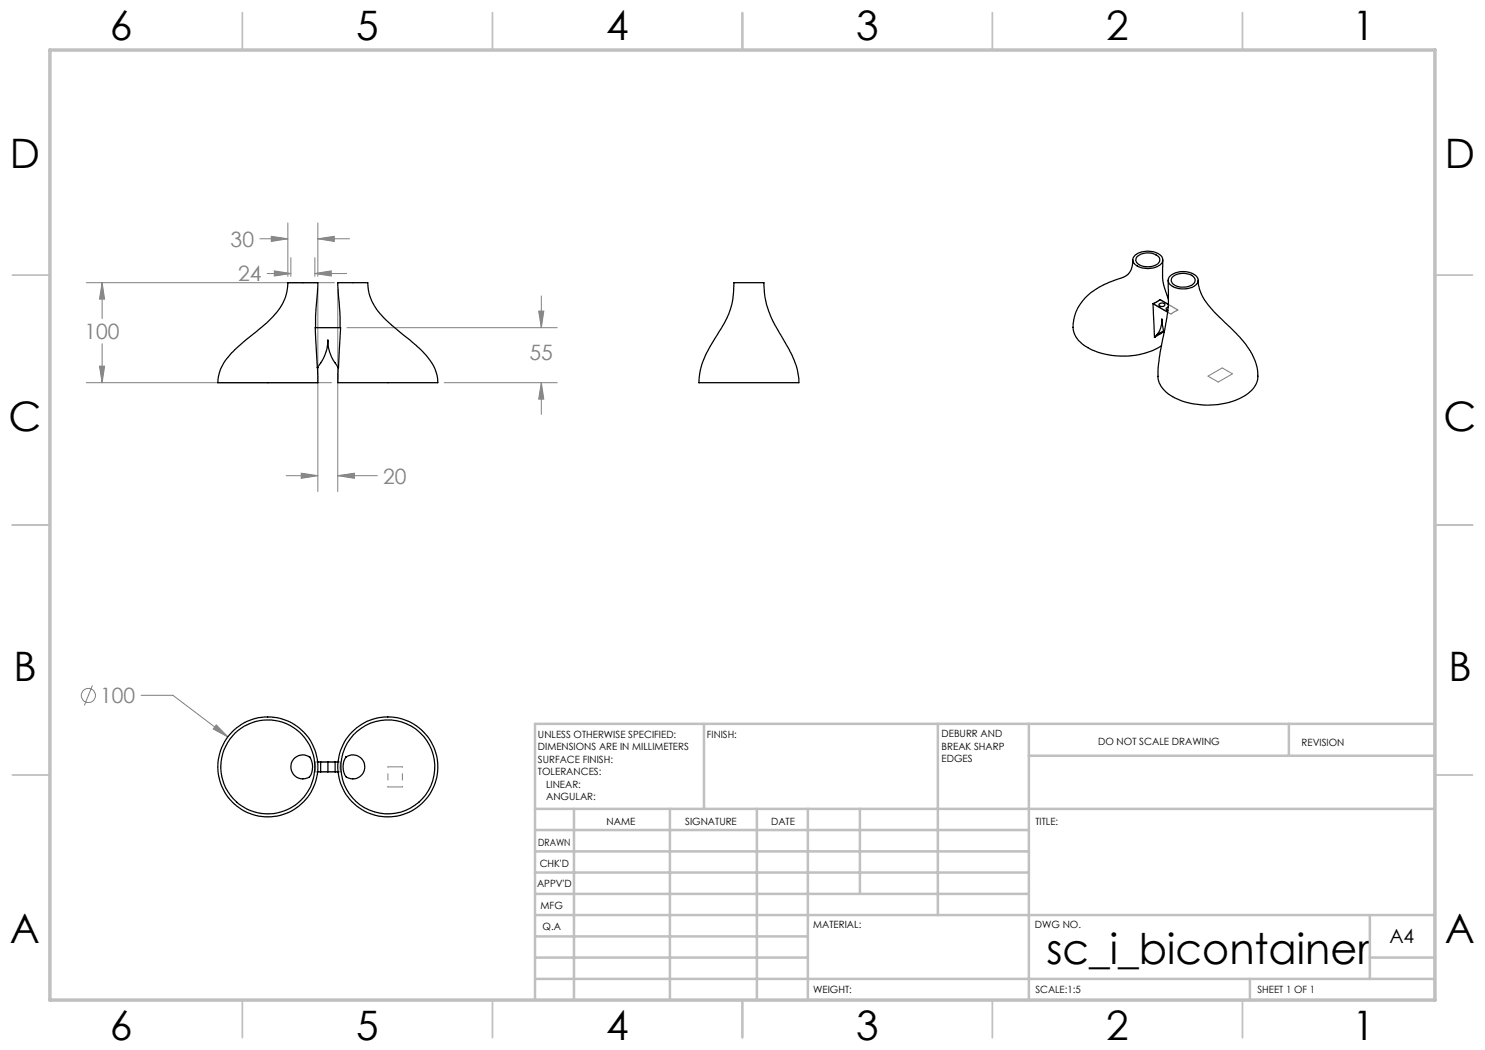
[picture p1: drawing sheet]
<svg xmlns="http://www.w3.org/2000/svg" width="297mm" height="210mm" viewBox="0 0 297 210" stroke-linecap="round" stroke-linejoin="round" font-family="sans-serif">
<g fill="none" stroke="#808080" stroke-width=".2">
<path d="M17.3 56.5h49.6M20.4 56.5l.5 3.3h-1zM20.4 56.5v7.2M52 47.8h5.6M53.4 54.7h4.8M54.3 47.3l3.3 .5-3.3 .5zM54.9 54.2l3.3 .5-3.3 .5zM57.6 44.6v10.7M58.2 51.5v3.8M63 54.7l3.3-.5v1zM63 51.5v3.8M63 54.7h6.3"/>
<path d="M63.6 47.8l3.3-.5v1zM63.6 44.6v10.7M63.6 57.8v40.5M63.6 47.8h6.3M67.6 57.8v40.5M108.3 59.2v6.3M17.3 76.5h49M19.9 73.2h1l-.5 3.3zM20.4 68.7v7.8M69.4 65.5h42M88.8 76.5h22.6M107.7 62.2h1.1l-.5 3.3z"/>
<path d="M108.3 76.5l.5 3.3h-1.1zM108.3 76.5v6.4M57.2 95.1h6.4M60.3 94.6l3.3 .5-3.3 .6zM67.6 95.1l3.3-.5v1.1zM67.6 95.1h7.9M18.5 137.1l-1.6 4M28.2 139.1h6.4l11 8.3M43.3 145l2.3 2.4-2.9-1.6z"/>
<circle cx="17.7" cy="139.1" r="1.41"/>
</g>
<path d="M230.6 60.7l1.4-.8 3.6 2.1-1.4 .8zM63 152.4h5.1l-.1 1.1 .1 .9h-5.1z" fill="none" stroke="#808080" stroke-width=".25"/>
<g fill="none" stroke="#c0c0c0" stroke-width=".35">
<path d="M48.5 2.5v7.5M98.5 2.5v7.5M148.5 2.5v7.5M198.5 2.5v7.5M248.5 2.5v7.5M2.5 55h7.5M287 55h7.5M2.5 105h7.5M287 105h7.5M2.5 155h7.5M287 155h7.5M48.5 200v7.5"/>
<path d="M98.5 200v7.5M148.5 200v7.5M198.5 200v7.5M248.5 200v7.5"/>
</g>
<g fill="none" stroke="#c0c0c0" stroke-width=".5">
<path d="M140.8 144.8v17M187.6 144.8v38.2M205.8 144.8v55.2M205.8 151.2h81.2M257.8 144.8v6.4M287 144.8h-180v55.2M107 161.8h180M107 178.8h98.8M107 174.5h98.8M107 170.3h98.8M107 166h98.8M114.8 161.8v38.2"/>
<path d="M134 161.8v38.2M151.4 161.8v38.2M161.6 161.8v38.2M172 161.8v17M107 195.8h180M107 191.5h54.6M107 187.3h54.6M107 183h180M250 195.8v4.2M274 191.5h13M274 183v12.8"/>
</g>
<path d="M10 10h277v190h-277z" fill="none" stroke="#c0c0c0" stroke-width=".7"/>
<path d="M241.6 75.2l2 1.2M241.6 75.2l2.8-1.6M243.6 76.4l2.9-1.6M244.4 73.6l2.1 1.2M77.6 153.4h2.9M77.6 157.4h2.9" fill="none" stroke="#808080" stroke-width=".2" stroke-dasharray="15.2 1.3 1.3 1.3"/>
<path d="M77.6 153.4v4M80.5 153.4v4" fill="none" stroke="#808080" stroke-width=".2" stroke-dasharray="15.2 1.3 1.3 1.3" stroke-dashoffset="15.1"/>
<path d="M63 54.7l3.3-.5v1zM54.9 54.2l3.3 .5-3.3 .5zM63.6 47.8l3.3-.5v1zM54.3 47.3l3.3 .5-3.3 .5zM107.7 62.2h1.1l-.5 3.3zM108.3 76.5l.5 3.3h-1.1zM20.4 56.5l.5 3.3h-1zM19.9 73.2h1l-.5 3.3zM60.3 94.6l3.3 .5-3.3 .6zM67.6 95.1l3.3-.5v1.1zM43.3 145l-.6 .8 2.9 1.6z" fill="#808080"/>
<g fill="none" stroke="#000" stroke-width=".25">
<path d="M226.6 52a3.1 3.1 0 0 1-2 3.4l-.7 .3a15.6 15.6 0 0 0-7.4 4.5 7.1 7.1 0 0 0-1.6 6.6 7.6 7.6 0 0 0 5.1 3.8 15.4 15.4 0 0 0 12.3-1.5M227 51a4.3 4.3 0 0 1 5.4 .4 1.4 1.4 0 0 1-1 1.9 4.2 4.2 0 0 1-4.7-.7 1.2 1.2 0 0 1 .3-1.6zM227.4 51.4a3.2 3.2 0 0 1 4.5 .2 1.27 1.27 0 0 1-1.2 1.6 3 3 0 0 1-3.5-.9v-.5zM232.6 52l-.1 1.6a13.3 13.3 0 0 0 1.2 6.3M233.6 56l.1 1.9a43.6 43.6 0 0 1-1.5 11.6l-.5 3.7a5.5 5.5 0 0 0 .7 4.4 11.1 11.1 0 0 0 8.1 3.4 13.3 13.3 0 0 0 9.8-2.9 5.4 5.4 0 0 0 .6-6.1 23.2 23.2 0 0 0-6-7.6 17.6 17.6 0 0 1-4.9-6.4l-.4-2M233.9 55.3a4.1 4.1 0 0 1 5.6 .2 1.49 1.49 0 0 1-1.3 2 4 4 0 0 1-4.4-.9l-.2-.7zM234.5 55.4a3.4 3.4 0 0 1 4.3 .1 1.09 1.09 0 0 1-.8 1.7 2.95 2.95 0 0 1-3.7-.9v-.5zM63 65.5h5.1l-.4 8a8.4 8.4 0 0 1-2.1-5.5 8.8 8.8 0 0 1-2.1 5.5zM63.1 65.5v-3l.5-6h-6a11.2 11.2 0 0 1-4.2 8l-1.5 1.3a34.5 34.5 0 0 0-6.8 6.2l-1 1.9-.4 1.3-.1 1.3h20l-.1-3M63.5 73.5h.1M68 65.5v-3.1l-.4-5.9h5.9a10.8 10.8 0 0 0 4.1 7.8l2.3 2.1a26.1 26.1 0 0 1 6.7 6.6l.4 .7a6.3 6.3 0 0 1 .5 2.8h-19.9v-3M139.8 76.5h19.9a12.4 12.4 0 0 0-1.9-6.6l-.1-.3a42.3 42.3 0 0 1-4.4-8.6l-.3-1.7-.2-2.8h-6a16.6 16.6 0 0 1-3.4 10.5 19 19 0 0 0-3.6 8.9v.6"/>
<path d="M230.6 60.7l1.4-.8 1.6 1M230.6 60.7l.3 6.7M230.6 60.7l2.9 1.7M230.9 67.4h.1M231.4 66.9l-.5 .5M231.8 60.8a.61 .61 0 0 1 .7-.2 .61 .61 0 0 1 .4 .5 .63 .63 0 0 1-.6 .2 .63 .63 0 0 1-.5-.4zM232.7 66.2l-.4 .4-1.4 .8M232.7 66.2l-1.3 .7M232.8 66.5l-.4-2.7a4.4 4.4 0 0 1-1 3.1M233.6 61.4a.32 .32 0 0 0-.4 .3 .32 .32 0 0 0 .4 .4M58.9 151.6a2.44 2.44 0 0 1 3.1-.2h-.1a3.4 3.4 0 0 1-.2 4.1 2.42 2.42 0 0 1-3.1-.7 2.42 2.42 0 0 1 .3-3.2zM63.5 154.4h.6"/>
<path d="M63.5 152.4h.6M64.1 152.4h1.5M64.1 154.4h1.5M64.1 152.4v2M65.6 152.4h1.4M65.6 154.4h1.4M65.6 152.4v2M67 154.4h.6M67 152.4h.6M67 152.4v2M69.1 151.4a2.38 2.38 0 0 1 3.3 .3 2.38 2.38 0 0 1-.1 3.3 2.38 2.38 0 0 1-3.2 .1 3.7 3.7 0 0 1-.1-3.3l.3-.4z"/>
<circle cx="53.6" cy="153.4" r="9.4"/>
<circle cx="53.6" cy="153.4" r="10"/>
<circle cx="77.6" cy="153.4" r="10"/>
<circle cx="77.6" cy="153.4" r="9.4"/>
</g>
<text font-size="8.5" x="209.3" y="192.7">sc_i_bicontainer</text>
<g font-size="8.1">
<text x="22" y="8">6</text>
<text x="71.2" y="8">5</text>
<text x="121.2" y="8">4</text>
<text x="171.3" y="8">3</text>
<text x="221.3" y="8">2</text>
<text x="270.5" y="8">1</text>
<text x="2" y="33.6">D</text>
<text x="289" y="33.6">D</text>
<text x="1.7" y="86.1">C</text>
<text x="288.7" y="86.1">C</text>
<text x="2.7" y="136.1">B</text>
<text x="289.7" y="136.1">B</text>
<text x="2" y="188.6">A</text>
<text x="289" y="188.6">A</text>
<text x="22" y="208">6</text>
<text x="71.2" y="208">5</text>
<text x="121.2" y="208">4</text>
<text x="171.3" y="208">3</text>
<text x="221.3" y="208">2</text>
<text x="270.5" y="208">1</text>
</g>
<g font-size="4.2" fill="#808080">
<text x="46.1" y="49.3">30</text>
<text x="47.6" y="56.3">24</text>
<text x="16.9" y="67.8">100</text>
<text x="105.9" y="71.9">55</text>
<text x="76.6" y="96.7">20</text>
<text x="20" y="140.6">100</text>
</g>
<text font-size="3.9" x="277.9" y="188.5">A4</text>
<g font-size="2">
<text x="107.6" y="147.6">UNLESS OTHERWISE SPECIFIED:</text>
<text x="141.4" y="147.6">FINISH:</text>
<text x="188.3" y="147.5">DEBURR AND</text>
<text x="188.3" y="150">BREAK SHARP</text>
<text x="219.6" y="149">DO NOT SCALE DRAWING</text>
<text x="260.3" y="149.2">REVISION</text>
<text x="107.6" y="150.1">DIMENSIONS ARE IN MILLIMETERS</text>
<text x="107.6" y="152.6">SURFACE FINISH:</text>
<text x="107.6" y="155.1">TOLERANCES:</text>
<text x="188.3" y="152.5">EDGES</text>
<text x="109.2" y="157.6">LINEAR:</text>
<text x="109.2" y="160.1">ANGULAR:</text>
<text x="121.3" y="165">NAME</text>
<text x="137" y="164.9">SIGNATURE</text>
<text x="154.2" y="164.9">DATE</text>
<text x="207.1" y="164.9">TITLE:</text>
<text x="107.6" y="169.1">DRAWN</text>
<text x="107.9" y="173.3">CHK'D</text>
<text x="107.4" y="177.4">APPV'D</text>
<text x="108.1" y="181.8">MFG</text>
<text x="108.5" y="186">Q.A</text>
<text x="162.6" y="185.5">MATERIAL:</text>
<text x="207" y="185.5">DWG NO.</text>
<text x="162.6" y="198.5">WEIGHT:</text>
<text x="207.1" y="198.6">SCALE:1:5</text>
<text x="251.5" y="198.6">SHEET 1 OF 1</text>
</g>
</svg>
